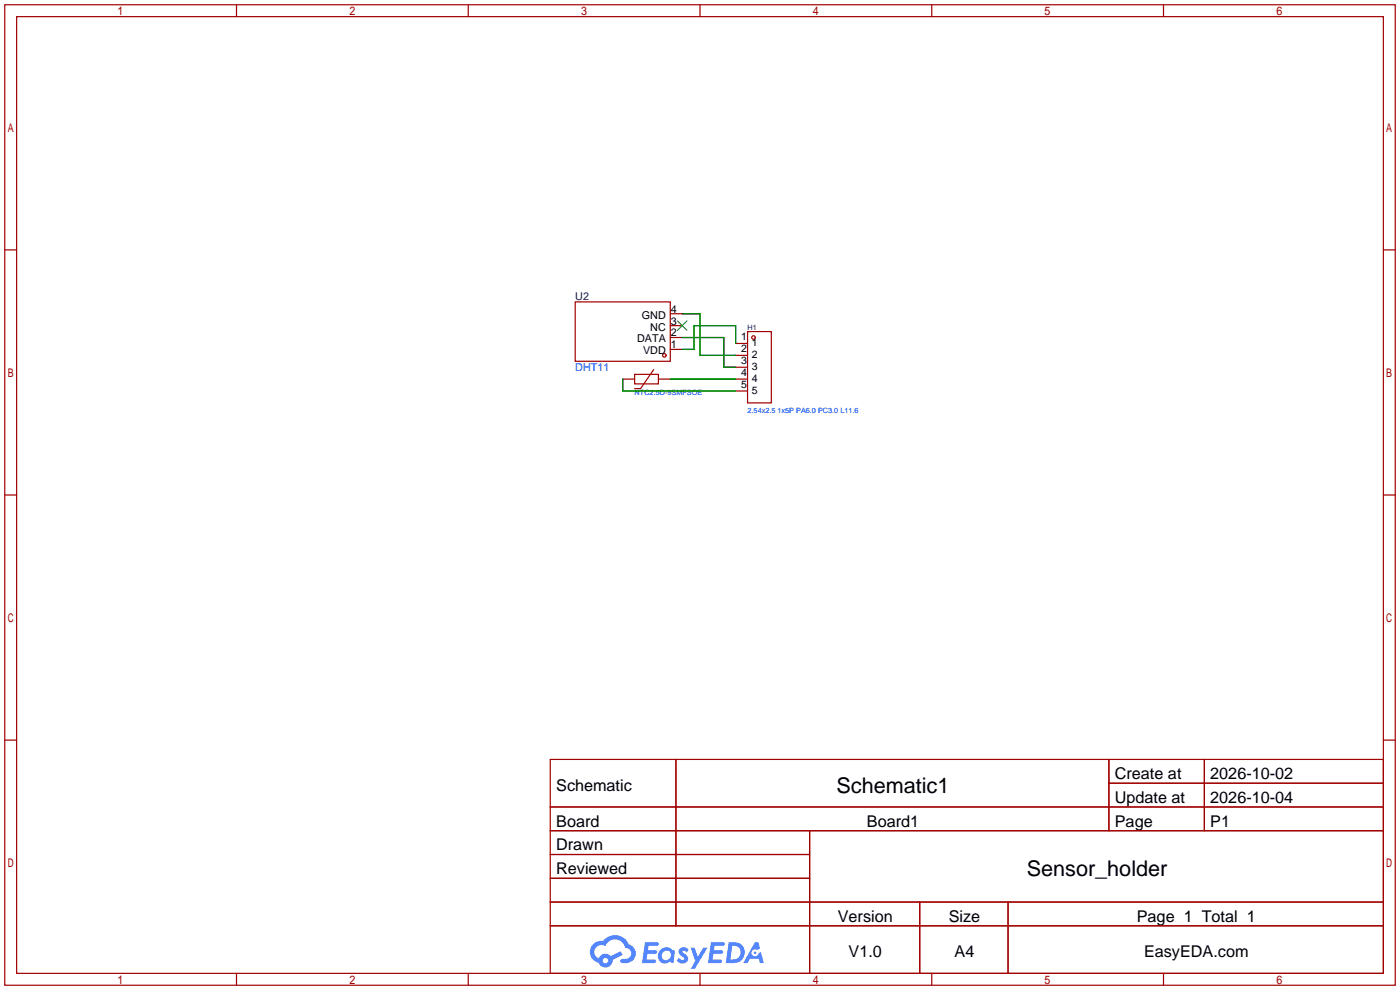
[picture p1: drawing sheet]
<svg xmlns="http://www.w3.org/2000/svg" width="299mm" height="212mm" viewBox="0 0 299 212" stroke-linecap="round" stroke-linejoin="round" font-family="sans-serif">
<g fill="none" stroke="#a10000" stroke-width=".25">
<path d="M1 1h297.2v209.6h-297.2zM3.6 3.6h292.1v204.4h-292.1zM50.5 1v2.6M100.1 1v2.6M149.6 1v2.6M199.1 1v2.6M248.7 1v2.6M1 53.4h2.6M295.7 53.4h2.5M1 105.8h2.6M295.7 105.8h2.5M1 158.2h2.6"/>
<path d="M295.7 158.2h2.5M117.6 162.3h178.1v45.7h-178.1zM117.6 172.5h178.1M117.6 177.5h178.1M144.5 162.3v35.6M173 177.5v30.5M237 162.3v15.2M237 167.4h58.7M257.4 162.3v15.2M117.6 182.6h55.4M117.6 192.8h178.1M117.6 187.7h55.4"/>
<path d="M117.6 197.9h178.1M196.6 192.8v15.2M215.4 192.8v15.2M50.5 208v2.6M100.1 208v2.6M149.6 208v2.6M199.1 208v2.6M248.7 208v2.6"/>
</g>
<g fill="#5487ff">
<path d="M145.3 202.7a1.3 1.3 0 0 1 1.9 .3l-.4 .6a.54 .54 0 0 0-.9-.2l.1 .2a1.34 1.34 0 0 1 .9 1.8 1.47 1.47 0 0 1-2.3-.1l.5-.6 .8 .5a.31 .31 0 0 0 .4-.3 .31 .31 0 0 0-.3-.4 1.12 1.12 0 0 1-.7-1.8z"/>
<path d="M147.6 202.5h.9l.6 2 1.2-2h.9l-2.7 4.6h-.9l1-1.7z"/>
<path d="M137.8 201.4h1.7a1.31 1.31 0 0 1 1.2 .2 .4 .4 0 0 1-.3 .5l-1.8 .1-.1 .9h1.6a.4 .4 0 0 1 .4 .4 .4 .4 0 0 1-.5 .4h-1.6l-.2 1.2h1.4a.46 .46 0 0 1 .5 0 .46 .46 0 0 1 .1 .5l-.4 .2h-2.6z"/>
<path d="M151.9 201.4h1.7a1.32 1.32 0 0 1 1.2 .2 .39 .39 0 0 1-.3 .5l-1.8 .1-.1 .9h1.6a.4 .4 0 0 1 .4 .4 .4 .4 0 0 1-.4 .4h-1.7l-.2 1.2h1.4a.46 .46 0 0 1 .5 0 .46 .46 0 0 1 .1 .5l-.4 .2h-2.6z"/>
<path d="M161.3 201.4h.8l.3 1.3-.6 .4a.75 .75 0 0 0-1.1 .3 .75 .75 0 0 0 .5 1 .75 .75 0 0 0 .9-.7l.5-.2 .6 2.3h-.8l-.3-.9h-1.8l-.5 .9h-1z"/>
<path d="M155.7 201.4l-.6 4.4h1.5a2.27 2.27 0 0 0 2.6-2.2 2.27 2.27 0 0 0-2.7-2.2zM156.5 202.1a1.5 1.5 0 0 1 1.8 1.6 1.5 1.5 0 0 1-1.9 1.4h-.3z"/>
<path d="M141.2 203a1.6 1.6 0 0 0-.3 2.3 1.6 1.6 0 0 0 2.3 .2l.7 .3 .3-2.4-.1-.3-.5-.1a1.58 1.58 0 0 0-2.4 0zM141.8 203.5a.98 .98 0 0 1 1.6 .4 .98 .98 0 0 1-1.1 1.3 .94 .94 0 0 1-.9-.7 .94 .94 0 0 1 .4-1z"/>
<path d="M126.8 201.8a2.37 2.37 0 0 0 1.1 4 1.54 1.54 0 0 0 1.8 1 1.54 1.54 0 0 0 1.2-1.6l2.2-1.1-.5-.8-2 1a1.57 1.57 0 0 0-2.7 .5 1.5 1.5 0 0 1-.7-2.1 1.5 1.5 0 0 1 2.2-.5 2.23 2.23 0 0 1 2.3-1.4 2.23 2.23 0 0 1 2 1.8 1.16 1.16 0 0 1 1.2 1.1 1.16 1.16 0 0 1-1.1 1.2h-.7a.47 .47 0 0 0-.5 .4 .47 .47 0 0 0 .4 .5 2.17 2.17 0 0 0 2.5-.9 2.17 2.17 0 0 0-.3-2.7l-.8-.4a3.2 3.2 0 0 0-5.5-.7l-1.1 .1zM128.8 205.3a.6 .6 0 0 1 1.2 0 .6 .6 0 0 1-1.2 0z"/>
<circle cx="161.4" cy="203.6" r=".28"/>
</g>
<g fill="none" stroke="#a10000" stroke-width=".25">
<path d="M122.9 64.5h20.4v12.7h-20.4zM139.7 79l-2.8 4.1h-1.3M143.3 74.7h2.5M143.3 72.1h2.5M143.3 69.6h2.5M143.3 67.1h2.5M157.2 73.4h2.6M157.2 75.9h2.6M157.2 78.5h2.6M159.8 70.9h5v15.2h-5zM133.1 81h2.5M135.6 80h5.1v2h-5.1z"/>
<path d="M140.7 81h2.6M157.2 81h2.6M157.2 83.6h2.6"/>
<circle cx="142" cy="75.9" r=".38"/>
<circle cx="161" cy="72.1" r=".38"/>
</g>
<path d="M145.8 67.1h3.8v8.8h7.6M145.8 72.1h8.9v6.4h2.5M157.2 73.4v-3.8h-8.9v5.1h-2.5M133.1 81v2.6h24.1M143.3 81h13.9" fill="none" stroke="#008700" stroke-width=".25"/>
<path d="M144.8 68.6l2 2M146.8 68.6l-2 2" fill="none" stroke="#3c3" stroke-width=".25"/>
<g font-size="4.6">
<text x="178.8" y="169.4">Schematic1</text>
<text x="219.5" y="187.2">Sensor_holder</text>
</g>
<g font-size="3.5">
<text x="238.3" y="166.5">Create at</text>
<text x="258.7" y="166.5">2026-10-02</text>
<text x="118.9" y="169.1">Schematic</text>
<text x="238.3" y="171.6">Update at</text>
<text x="258.7" y="171.6">2026-10-04</text>
<text x="118.9" y="176.7">Board</text>
<text x="185.3" y="176.7">Board1</text>
<text x="238.3" y="176.7">Page</text>
<text x="258.7" y="176.7">P1</text>
<text x="118.9" y="181.8">Drawn</text>
<text x="118.9" y="186.8">Reviewed</text>
<text x="179.1" y="197">Version</text>
<text x="202.8" y="197">Size</text>
<text x="243" y="197">Page 1 Total 1</text>
<text x="181.4" y="204.6">V1.0</text>
<text x="204" y="204.6">A4</text>
<text x="244.5" y="204.6">EasyEDA.com</text>
</g>
<text font-size="2.3" fill="#000080" x="122.9" y="64.1">U2</text>
<g font-size="2.3">
<text x="137.2" y="68.1">GND</text>
<text x="139" y="70.6">NC</text>
<text x="143.4" y="71.9">2</text>
<text x="143.4" y="69.4">3</text>
<text x="143.4" y="66.8">4</text>
<text x="136.2" y="73.2">DATA</text>
<text x="137.4" y="75.7">VDD</text>
<text x="143.4" y="74.4">1</text>
</g>
<text font-size="2.3" fill="#00f" x="122.9" y="79.3">DHT11</text>
<g font-size="2.2">
<text x="158.4" y="72.7">1</text>
<text x="158.4" y="75.2">2</text>
<text x="158.4" y="77.8">3</text>
<text x="160.7" y="74">1</text>
<text x="160.7" y="76.5">2</text>
<text x="158.4" y="80.3">4</text>
<text x="158.4" y="82.9">5</text>
<text x="160.7" y="79.1">3</text>
<text x="160.7" y="81.6">4</text>
<text x="160.7" y="84.1">5</text>
</g>
<text font-size="1.6" fill="#000080" x="159.8" y="70.6">H1</text>
<g font-size="1.6" fill="#00f">
<text x="135.6" y="84.5">NTC2.5D-9SMFSOE</text>
<text x="159.8" y="88.3">2.54x2.5 1x5P PA6.0 PC3.0 L11.6</text>
</g>
</svg>
